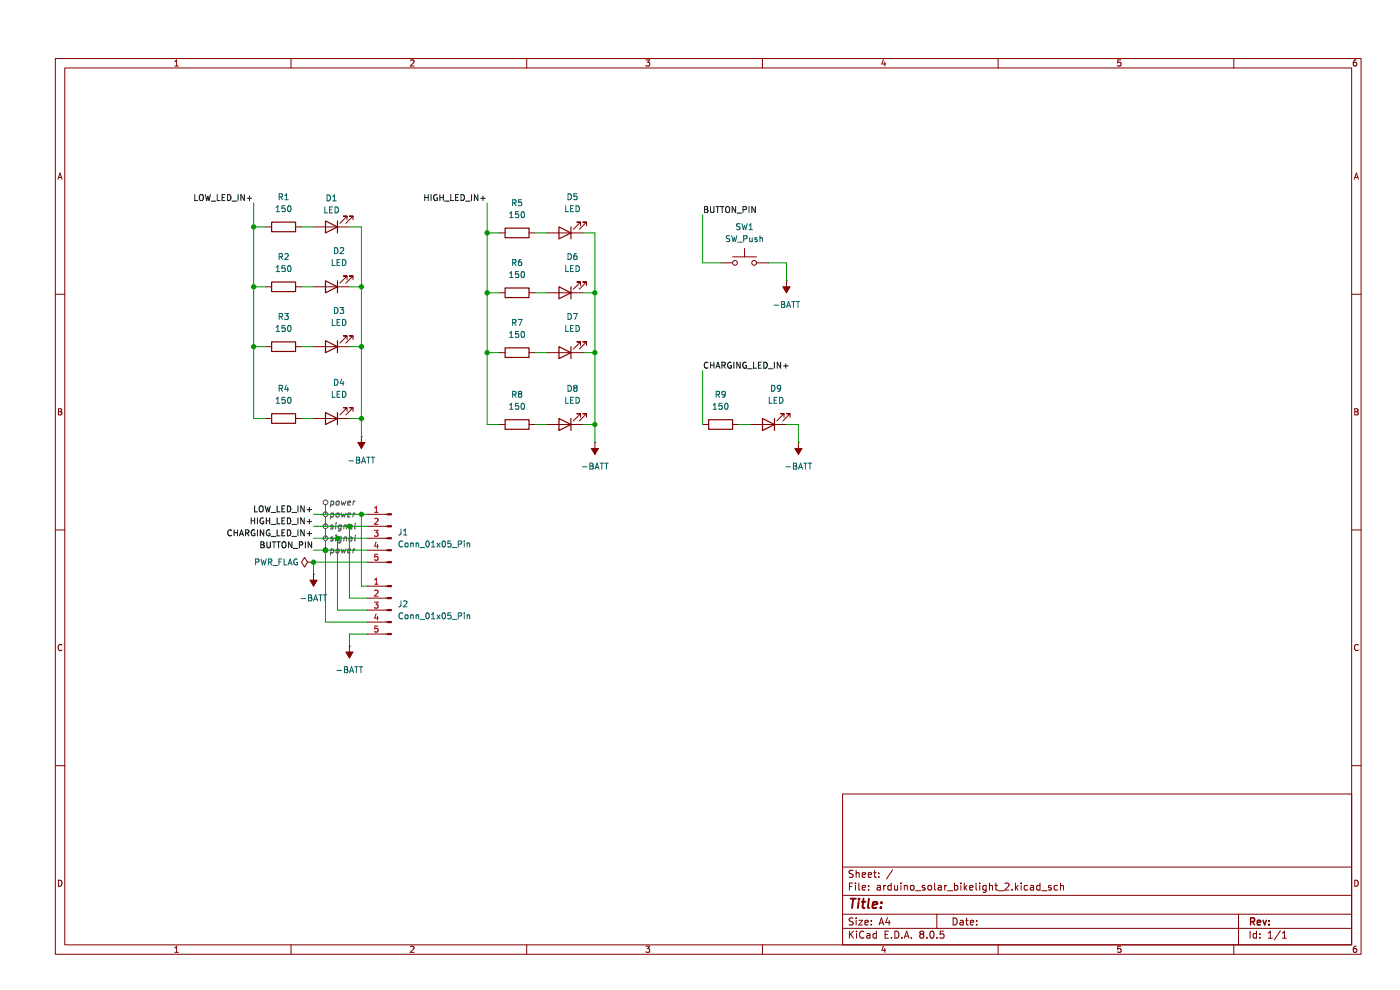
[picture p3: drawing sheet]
(kicad_sch
 (version 20231120)
 (generator "eeschema")
 (generator_version "8.0")
 (paper "A4")
 (lib_symbols
  (symbol "Connector:Conn_01x05_Pin"
   (pin_names
    (offset 1.016) hide) (exclude_from_sim no) (in_bom yes) (on_board yes)
   (property "Reference" "J" (at 0 7.62 0) (effects (font (size 1.27 1.27))))
   (property "Value" "Conn_01x05_Pin" (at 0 -7.62 0) (effects (font (size 1.27 1.27))))
   (property "Footprint" "" (at 0 0 0) (effects (font (size 1.27 1.27)) (hide yes)))
   (property "Datasheet" "~" (at 0 0 0) (effects (font (size 1.27 1.27)) (hide yes)))
   (property "Description" "Generic connector, single row, 01x05, script generated" (at 0 0 0) (effects (font (size 1.27 1.27)) (hide yes)))
   (property "ki_locked" "" (at 0 0 0) (effects (font (size 1.27 1.27))))
   (symbol "Conn_01x05_Pin_1_1"
    (polyline (pts (xy 1.27 -5.08) (xy 0.8636 -5.08)) (stroke (width 0.1524) (type default)) (fill (type none)))
    (polyline (pts (xy 1.27 -2.54) (xy 0.8636 -2.54)) (stroke (width 0.1524) (type default)) (fill (type none)))
    (polyline (pts (xy 1.27 0) (xy 0.8636 0)) (stroke (width 0.1524) (type default)) (fill (type none)))
    (polyline (pts (xy 1.27 2.54) (xy 0.8636 2.54)) (stroke (width 0.1524) (type default)) (fill (type none)))
    (polyline (pts (xy 1.27 5.08) (xy 0.8636 5.08)) (stroke (width 0.1524) (type default)) (fill (type none)))
    (rectangle (start 0.8636 -4.953) (end 0 -5.207) (stroke (width 0.1524) (type default)) (fill (type outline)))
    (rectangle (start 0.8636 -2.413) (end 0 -2.667) (stroke (width 0.1524) (type default)) (fill (type outline)))
    (rectangle (start 0.8636 0.127) (end 0 -0.127) (stroke (width 0.1524) (type default)) (fill (type outline)))
    (rectangle (start 0.8636 2.667) (end 0 2.413) (stroke (width 0.1524) (type default)) (fill (type outline)))
    (rectangle (start 0.8636 5.207) (end 0 4.953) (stroke (width 0.1524) (type default)) (fill (type outline)))
    (pin passive line (at 5.08 5.08 180) (length 3.81) (name "Pin_1" (effects (font (size 1.27 1.27)))) (number "1" (effects (font (size 1.27 1.27)))))
    (pin passive line (at 5.08 2.54 180) (length 3.81) (name "Pin_2" (effects (font (size 1.27 1.27)))) (number "2" (effects (font (size 1.27 1.27)))))
    (pin passive line (at 5.08 0 180) (length 3.81) (name "Pin_3" (effects (font (size 1.27 1.27)))) (number "3" (effects (font (size 1.27 1.27)))))
    (pin passive line (at 5.08 -2.54 180) (length 3.81) (name "Pin_4" (effects (font (size 1.27 1.27)))) (number "4" (effects (font (size 1.27 1.27)))))
    (pin passive line (at 5.08 -5.08 180) (length 3.81) (name "Pin_5" (effects (font (size 1.27 1.27)))) (number "5" (effects (font (size 1.27 1.27)))))))
  (symbol "Device:LED"
   (pin_numbers hide)
   (pin_names
    (offset 1.016) hide) (exclude_from_sim no) (in_bom yes) (on_board yes)
   (property "Reference" "D" (at 0 2.54 0) (effects (font (size 1.27 1.27))))
   (property "Value" "LED" (at 0 -2.54 0) (effects (font (size 1.27 1.27))))
   (property "Footprint" "" (at 0 0 0) (effects (font (size 1.27 1.27)) (hide yes)))
   (property "Datasheet" "~" (at 0 0 0) (effects (font (size 1.27 1.27)) (hide yes)))
   (property "Description" "Light emitting diode" (at 0 0 0) (effects (font (size 1.27 1.27)) (hide yes)))
   (symbol "LED_0_1"
    (polyline (pts (xy -1.27 -1.27) (xy -1.27 1.27)) (stroke (width 0.254) (type default)) (fill (type none)))
    (polyline (pts (xy -1.27 0) (xy 1.27 0)) (stroke (width 0) (type default)) (fill (type none)))
    (polyline (pts (xy 1.27 -1.27) (xy 1.27 1.27) (xy -1.27 0) (xy 1.27 -1.27)) (stroke (width 0.254) (type default)) (fill (type none)))
    (polyline (pts (xy -3.048 -0.762) (xy -4.572 -2.286) (xy -3.81 -2.286) (xy -4.572 -2.286) (xy -4.572 -1.524)) (stroke (width 0) (type default)) (fill (type none)))
    (polyline (pts (xy -1.778 -0.762) (xy -3.302 -2.286) (xy -2.54 -2.286) (xy -3.302 -2.286) (xy -3.302 -1.524)) (stroke (width 0) (type default)) (fill (type none))))
   (symbol "LED_1_1"
    (pin passive line (at -3.81 0 0) (length 2.54) (name "K" (effects (font (size 1.27 1.27)))) (number "1" (effects (font (size 1.27 1.27)))))
    (pin passive line (at 3.81 0 180) (length 2.54) (name "A" (effects (font (size 1.27 1.27)))) (number "2" (effects (font (size 1.27 1.27)))))))
  (symbol "Device:R"
   (pin_numbers hide)
   (pin_names
    (offset 0)) (exclude_from_sim no) (in_bom yes) (on_board yes)
   (property "Reference" "R" (at 2.032 0 90) (effects (font (size 1.27 1.27))))
   (property "Value" "R" (at 0 0 90) (effects (font (size 1.27 1.27))))
   (property "Footprint" "" (at -1.778 0 90) (effects (font (size 1.27 1.27)) (hide yes)))
   (property "Datasheet" "~" (at 0 0 0) (effects (font (size 1.27 1.27)) (hide yes)))
   (property "Description" "Resistor" (at 0 0 0) (effects (font (size 1.27 1.27)) (hide yes)))
   (symbol "R_0_1"
    (rectangle (start -1.016 -2.54) (end 1.016 2.54) (stroke (width 0.254) (type default)) (fill (type none))))
   (symbol "R_1_1"
    (pin passive line (at 0 3.81 270) (length 1.27) (name "~" (effects (font (size 1.27 1.27)))) (number "1" (effects (font (size 1.27 1.27)))))
    (pin passive line (at 0 -3.81 90) (length 1.27) (name "~" (effects (font (size 1.27 1.27)))) (number "2" (effects (font (size 1.27 1.27)))))))
  (symbol "Switch:SW_Push"
   (pin_numbers hide)
   (pin_names
    (offset 1.016) hide) (exclude_from_sim no) (in_bom yes) (on_board yes)
   (property "Reference" "SW" (at 1.27 2.54 0) (effects (font (size 1.27 1.27)) (justify left)))
   (property "Value" "SW_Push" (at 0 -1.524 0) (effects (font (size 1.27 1.27))))
   (property "Footprint" "" (at 0 5.08 0) (effects (font (size 1.27 1.27)) (hide yes)))
   (property "Datasheet" "~" (at 0 5.08 0) (effects (font (size 1.27 1.27)) (hide yes)))
   (property "Description" "Push button switch, generic, two pins" (at 0 0 0) (effects (font (size 1.27 1.27)) (hide yes)))
   (symbol "SW_Push_0_1"
    (circle (center -2.032 0) (radius 0.508) (stroke (width 0) (type default)) (fill (type none)))
    (polyline (pts (xy 0 1.27) (xy 0 3.048)) (stroke (width 0) (type default)) (fill (type none)))
    (polyline (pts (xy 2.54 1.27) (xy -2.54 1.27)) (stroke (width 0) (type default)) (fill (type none)))
    (circle (center 2.032 0) (radius 0.508) (stroke (width 0) (type default)) (fill (type none)))
    (pin passive line (at -5.08 0 0) (length 2.54) (name "1" (effects (font (size 1.27 1.27)))) (number "1" (effects (font (size 1.27 1.27)))))
    (pin passive line (at 5.08 0 180) (length 2.54) (name "2" (effects (font (size 1.27 1.27)))) (number "2" (effects (font (size 1.27 1.27)))))))
  (symbol "power:-BATT"
   (power)
   (pin_numbers hide)
   (pin_names
    (offset 0) hide) (exclude_from_sim no) (in_bom yes) (on_board yes)
   (property "Reference" "#PWR" (at 0 -3.81 0) (effects (font (size 1.27 1.27)) (hide yes)))
   (property "Value" "-BATT" (at 0 3.556 0) (effects (font (size 1.27 1.27))))
   (property "Footprint" "" (at 0 0 0) (effects (font (size 1.27 1.27)) (hide yes)))
   (property "Datasheet" "" (at 0 0 0) (effects (font (size 1.27 1.27)) (hide yes)))
   (property "Description" "Power symbol creates a global label with name \"-BATT\"" (at 0 0 0) (effects (font (size 1.27 1.27)) (hide yes)))
   (symbol "-BATT_0_1"
    (polyline (pts (xy 0 0) (xy 0 2.54)) (stroke (width 0) (type default)) (fill (type none)))
    (polyline (pts (xy 0.762 1.27) (xy -0.762 1.27) (xy 0 2.54) (xy 0.762 1.27)) (stroke (width 0) (type default)) (fill (type outline))))
   (symbol "-BATT_1_1"
    (pin power_in line (at 0 0 90) (length 0) (name "~" (effects (font (size 1.27 1.27)))) (number "1" (effects (font (size 1.27 1.27)))))))
  (symbol "power:PWR_FLAG"
   (power)
   (pin_numbers hide)
   (pin_names
    (offset 0) hide) (exclude_from_sim no) (in_bom yes) (on_board yes)
   (property "Reference" "#FLG" (at 0 1.905 0) (effects (font (size 1.27 1.27)) (hide yes)))
   (property "Value" "PWR_FLAG" (at 0 3.81 0) (effects (font (size 1.27 1.27))))
   (property "Footprint" "" (at 0 0 0) (effects (font (size 1.27 1.27)) (hide yes)))
   (property "Datasheet" "~" (at 0 0 0) (effects (font (size 1.27 1.27)) (hide yes)))
   (property "Description" "Special symbol for telling ERC where power comes from" (at 0 0 0) (effects (font (size 1.27 1.27)) (hide yes)))
   (symbol "PWR_FLAG_0_0"
    (pin power_out line (at 0 0 90) (length 0) (name "~" (effects (font (size 1.27 1.27)))) (number "1" (effects (font (size 1.27 1.27))))))
   (symbol "PWR_FLAG_0_1"
    (polyline (pts (xy 0 0) (xy 0 1.27) (xy -1.016 1.905) (xy 0 2.54) (xy 1.016 1.905) (xy 0 1.27)) (stroke (width 0) (type default)) (fill (type none))))))
 (junction
  (at 74.93 71.12)
  (diameter 0)
  (color 0 0 0 0))
 (junction
  (at 124.46 87.63)
  (diameter 0)
  (color 0 0 0 0))
 (junction
  (at 67.31 114.3)
  (diameter 0)
  (color 0 0 0 0))
 (junction
  (at 101.6 59.69)
  (diameter 0)
  (color 0 0 0 0))
 (junction
  (at 69.85 111.76)
  (diameter 0)
  (color 0 0 0 0))
 (junction
  (at 64.77 116.84)
  (diameter 0)
  (color 0 0 0 0))
 (junction
  (at 52.07 45.72)
  (diameter 0)
  (color 0 0 0 0))
 (junction
  (at 124.46 72.39)
  (diameter 0)
  (color 0 0 0 0))
 (junction
  (at 72.39 109.22)
  (diameter 0)
  (color 0 0 0 0))
 (junction
  (at 74.93 58.42)
  (diameter 0)
  (color 0 0 0 0))
 (junction
  (at 124.46 59.69)
  (diameter 0)
  (color 0 0 0 0))
 (junction
  (at 52.07 58.42)
  (diameter 0)
  (color 0 0 0 0))
 (junction
  (at 74.93 106.68)
  (diameter 0)
  (color 0 0 0 0))
 (junction
  (at 101.6 72.39)
  (diameter 0)
  (color 0 0 0 0))
 (junction
  (at 74.93 86.36)
  (diameter 0)
  (color 0 0 0 0))
 (junction
  (at 52.07 71.12)
  (diameter 0)
  (color 0 0 0 0))
 (junction
  (at 101.6 46.99)
  (diameter 0)
  (color 0 0 0 0))
 (wire
  (pts (xy 54.61 86.36) (xy 52.07 86.36))
  (stroke (width 0) (type default)))
 (wire
  (pts (xy 64.77 116.84) (xy 76.2 116.84))
  (stroke (width 0) (type default)))
 (wire
  (pts (xy 121.92 46.99) (xy 124.46 46.99))
  (stroke (width 0) (type default)))
 (wire
  (pts (xy 74.93 106.68) (xy 74.93 121.92))
  (stroke (width 0) (type default)))
 (wire
  (pts (xy 72.39 109.22) (xy 76.2 109.22))
  (stroke (width 0) (type default)))
 (wire
  (pts (xy 54.61 71.12) (xy 52.07 71.12))
  (stroke (width 0) (type default)))
 (wire
  (pts (xy 76.2 132.08) (xy 72.39 132.08))
  (stroke (width 0) (type default)))
 (wire
  (pts (xy 74.93 71.12) (xy 74.93 58.42))
  (stroke (width 0) (type default)))
 (wire
  (pts (xy 74.93 86.36) (xy 74.93 71.12))
  (stroke (width 0) (type default)))
 (wire
  (pts (xy 165.1 53.34) (xy 165.1 57.15))
  (stroke (width 0) (type default)))
 (wire
  (pts (xy 76.2 124.46) (xy 72.39 124.46))
  (stroke (width 0) (type default)))
 (wire
  (pts (xy 72.39 71.12) (xy 74.93 71.12))
  (stroke (width 0) (type default)))
 (wire
  (pts (xy 64.77 111.76) (xy 69.85 111.76))
  (stroke (width 0) (type default)))
 (wire
  (pts (xy 52.07 58.42) (xy 52.07 71.12))
  (stroke (width 0) (type default)))
 (wire
  (pts (xy 101.6 40.64) (xy 101.6 46.99))
  (stroke (width 0) (type default)))
 (wire
  (pts (xy 52.07 45.72) (xy 54.61 45.72))
  (stroke (width 0) (type default)))
 (wire
  (pts (xy 72.39 86.36) (xy 74.93 86.36))
  (stroke (width 0) (type default)))
 (wire
  (pts (xy 121.92 87.63) (xy 124.46 87.63))
  (stroke (width 0) (type default)))
 (wire
  (pts (xy 52.07 40.64) (xy 52.07 45.72))
  (stroke (width 0) (type default)))
 (wire
  (pts (xy 124.46 46.99) (xy 124.46 59.69))
  (stroke (width 0) (type default)))
 (wire
  (pts (xy 101.6 72.39) (xy 101.6 59.69))
  (stroke (width 0) (type default)))
 (wire
  (pts (xy 64.77 116.84) (xy 64.77 119.38))
  (stroke (width 0) (type default)))
 (wire
  (pts (xy 64.77 106.68) (xy 74.93 106.68))
  (stroke (width 0) (type default)))
 (wire
  (pts (xy 76.2 127) (xy 69.85 127))
  (stroke (width 0) (type default)))
 (wire
  (pts (xy 124.46 91.44) (xy 124.46 87.63))
  (stroke (width 0) (type default)))
 (wire
  (pts (xy 64.77 109.22) (xy 72.39 109.22))
  (stroke (width 0) (type default)))
 (wire
  (pts (xy 124.46 72.39) (xy 124.46 59.69))
  (stroke (width 0) (type default)))
 (wire
  (pts (xy 67.31 114.3) (xy 67.31 129.54))
  (stroke (width 0) (type default)))
 (wire
  (pts (xy 154.94 87.63) (xy 157.48 87.63))
  (stroke (width 0) (type default)))
 (wire
  (pts (xy 111.76 46.99) (xy 114.3 46.99))
  (stroke (width 0) (type default)))
 (wire
  (pts (xy 69.85 111.76) (xy 69.85 127))
  (stroke (width 0) (type default)))
 (wire
  (pts (xy 104.14 72.39) (xy 101.6 72.39))
  (stroke (width 0) (type default)))
 (wire
  (pts (xy 111.76 59.69) (xy 114.3 59.69))
  (stroke (width 0) (type default)))
 (wire
  (pts (xy 147.32 43.18) (xy 147.32 53.34))
  (stroke (width 0) (type default)))
 (wire
  (pts (xy 67.31 114.3) (xy 76.2 114.3))
  (stroke (width 0) (type default)))
 (wire
  (pts (xy 72.39 109.22) (xy 72.39 124.46))
  (stroke (width 0) (type default)))
 (wire
  (pts (xy 52.07 45.72) (xy 52.07 58.42))
  (stroke (width 0) (type default)))
 (wire
  (pts (xy 62.23 45.72) (xy 64.77 45.72))
  (stroke (width 0) (type default)))
 (wire
  (pts (xy 76.2 129.54) (xy 67.31 129.54))
  (stroke (width 0) (type default)))
 (wire
  (pts (xy 72.39 45.72) (xy 74.93 45.72))
  (stroke (width 0) (type default)))
 (wire
  (pts (xy 147.32 76.2) (xy 147.32 87.63))
  (stroke (width 0) (type default)))
 (wire
  (pts (xy 52.07 71.12) (xy 52.07 86.36))
  (stroke (width 0) (type default)))
 (wire
  (pts (xy 147.32 53.34) (xy 151.13 53.34))
  (stroke (width 0) (type default)))
 (wire
  (pts (xy 101.6 46.99) (xy 101.6 59.69))
  (stroke (width 0) (type default)))
 (wire
  (pts (xy 101.6 87.63) (xy 101.6 72.39))
  (stroke (width 0) (type default)))
 (wire
  (pts (xy 62.23 86.36) (xy 64.77 86.36))
  (stroke (width 0) (type default)))
 (wire
  (pts (xy 62.23 58.42) (xy 64.77 58.42))
  (stroke (width 0) (type default)))
 (wire
  (pts (xy 121.92 72.39) (xy 124.46 72.39))
  (stroke (width 0) (type default)))
 (wire
  (pts (xy 101.6 59.69) (xy 104.14 59.69))
  (stroke (width 0) (type default)))
 (wire
  (pts (xy 167.64 87.63) (xy 165.1 87.63))
  (stroke (width 0) (type default)))
 (wire
  (pts (xy 74.93 45.72) (xy 74.93 58.42))
  (stroke (width 0) (type default)))
 (wire
  (pts (xy 104.14 46.99) (xy 101.6 46.99))
  (stroke (width 0) (type default)))
 (wire
  (pts (xy 124.46 87.63) (xy 124.46 72.39))
  (stroke (width 0) (type default)))
 (wire
  (pts (xy 69.85 111.76) (xy 76.2 111.76))
  (stroke (width 0) (type default)))
 (wire
  (pts (xy 52.07 58.42) (xy 54.61 58.42))
  (stroke (width 0) (type default)))
 (wire
  (pts (xy 74.93 106.68) (xy 76.2 106.68))
  (stroke (width 0) (type default)))
 (wire
  (pts (xy 74.93 90.17) (xy 74.93 86.36))
  (stroke (width 0) (type default)))
 (wire
  (pts (xy 167.64 91.44) (xy 167.64 87.63))
  (stroke (width 0) (type default)))
 (wire
  (pts (xy 121.92 59.69) (xy 124.46 59.69))
  (stroke (width 0) (type default)))
 (wire
  (pts (xy 111.76 87.63) (xy 114.3 87.63))
  (stroke (width 0) (type default)))
 (wire
  (pts (xy 62.23 71.12) (xy 64.77 71.12))
  (stroke (width 0) (type default)))
 (wire
  (pts (xy 72.39 132.08) (xy 72.39 134.62))
  (stroke (width 0) (type default)))
 (wire
  (pts (xy 74.93 58.42) (xy 72.39 58.42))
  (stroke (width 0) (type default)))
 (wire
  (pts (xy 161.29 53.34) (xy 165.1 53.34))
  (stroke (width 0) (type default)))
 (wire
  (pts (xy 104.14 87.63) (xy 101.6 87.63))
  (stroke (width 0) (type default)))
 (wire
  (pts (xy 64.77 114.3) (xy 67.31 114.3))
  (stroke (width 0) (type default)))
 (wire
  (pts (xy 111.76 72.39) (xy 114.3 72.39))
  (stroke (width 0) (type default)))
 (wire
  (pts (xy 76.2 121.92) (xy 74.93 121.92))
  (stroke (width 0) (type default)))
 (label "HIGH_LED_IN+"
  (at 64.77 109.22 180)
  (fields_autoplaced yes)
  (effects (font (size 1.27 1.27)) (justify right bottom)))
 (label "CHARGING_LED_IN+"
  (at 147.32 76.2 0)
  (fields_autoplaced yes)
  (effects (font (size 1.27 1.27)) (justify left bottom)))
 (label "HIGH_LED_IN+"
  (at 101.6 40.64 180)
  (fields_autoplaced yes)
  (effects (font (size 1.27 1.27)) (justify right bottom)))
 (label "LOW_LED_IN+"
  (at 64.77 106.68 180)
  (fields_autoplaced yes)
  (effects (font (size 1.27 1.27)) (justify right bottom)))
 (label "CHARGING_LED_IN+"
  (at 64.77 111.76 180)
  (fields_autoplaced yes)
  (effects (font (size 1.27 1.27)) (justify right bottom)))
 (label "BUTTON_PIN"
  (at 147.32 43.18 0)
  (fields_autoplaced yes)
  (effects (font (size 1.27 1.27)) (justify left bottom)))
 (label "LOW_LED_IN+"
  (at 52.07 40.64 180)
  (fields_autoplaced yes)
  (effects (font (size 1.27 1.27)) (justify right bottom)))
 (label "BUTTON_PIN"
  (at 64.77 114.3 180)
  (fields_autoplaced yes)
  (effects (font (size 1.27 1.27)) (justify right bottom)))
 (netclass_flag ""
  (length 2.54)
  (shape round)
  (at 67.31 114.3 0)
  (fields_autoplaced yes)
  (effects (font (size 1.27 1.27)) (justify left bottom))
  (property "Netclass" "signal" (at 68.0085 111.76 0) (effects (font (size 1.27 1.27)
    (italic yes)) (justify left))))
 (netclass_flag ""
  (length 2.54)
  (shape round)
  (at 67.31 111.76 0)
  (fields_autoplaced yes)
  (effects (font (size 1.27 1.27)) (justify left bottom))
  (property "Netclass" "signal" (at 68.0085 109.22 0) (effects (font (size 1.27 1.27)
    (italic yes)) (justify left))))
 (netclass_flag ""
  (length 2.54)
  (shape round)
  (at 67.31 106.68 0)
  (fields_autoplaced yes)
  (effects (font (size 1.27 1.27)) (justify left bottom))
  (property "Netclass" "power" (at 68.0085 104.14 0) (effects (font (size 1.27 1.27)
    (italic yes)) (justify left))))
 (netclass_flag ""
  (length 2.54)
  (shape round)
  (at 67.31 109.22 0)
  (fields_autoplaced yes)
  (effects (font (size 1.27 1.27)) (justify left bottom))
  (property "Netclass" "power" (at 68.0085 106.68 0) (effects (font (size 1.27 1.27)
    (italic yes)) (justify left))))
 (netclass_flag ""
  (length 2.54)
  (shape round)
  (at 67.31 116.84 0)
  (fields_autoplaced yes)
  (effects (font (size 1.27 1.27)) (justify left bottom))
  (property "Netclass" "power" (at 68.0085 114.3 0) (effects (font (size 1.27 1.27)
    (italic yes)) (justify left))))
 (symbol
  (lib_id "power:-BATT")
  (at 124.46 91.44 180)
  (unit 1)
  (exclude_from_sim no)
  (in_bom yes)
  (on_board yes)
  (dnp no)
  (fields_autoplaced yes)
  (property "Reference" "#PWR05" (at 124.46 87.63 0) (effects (font (size 1.27 1.27)) (hide yes)))
  (property "Value" "-BATT" (at 124.46 96.52 0) (effects (font (size 1.27 1.27))))
  (property "Footprint" "" (at 124.46 91.44 0) (effects (font (size 1.27 1.27)) (hide yes)))
  (property "Datasheet" "" (at 124.46 91.44 0) (effects (font (size 1.27 1.27)) (hide yes)))
  (property "Description" "Power symbol creates a global label with name \"-BATT\"" (at 124.46 91.44 0) (effects (font (size 1.27 1.27)) (hide yes)))
  (pin "1"))
 (symbol
  (lib_id "Device:LED")
  (at 68.58 71.12 180)
  (unit 1)
  (exclude_from_sim no)
  (in_bom yes)
  (on_board yes)
  (dnp no)
  (fields_autoplaced yes)
  (property "Reference" "D3" (at 70.1675 63.5 0) (effects (font (size 1.27 1.27))))
  (property "Value" "LED" (at 70.1675 66.04 0) (effects (font (size 1.27 1.27))))
  (property "Footprint" "LED_THT:LED_D5.0mm" (at 68.58 71.12 0) (effects (font (size 1.27 1.27)) (hide yes)))
  (property "Datasheet" "~" (at 68.58 71.12 0) (effects (font (size 1.27 1.27)) (hide yes)))
  (property "Description" "Light emitting diode" (at 68.58 71.12 0) (effects (font (size 1.27 1.27)) (hide yes)))
  (pin "1")
  (pin "2"))
 (symbol
  (lib_id "Device:R")
  (at 151.13 87.63 90)
  (unit 1)
  (exclude_from_sim no)
  (in_bom yes)
  (on_board yes)
  (dnp no)
  (fields_autoplaced yes)
  (property "Reference" "R9" (at 151.13 81.28 90) (effects (font (size 1.27 1.27))))
  (property "Value" "150" (at 151.13 83.82 90) (effects (font (size 1.27 1.27))))
  (property "Footprint" "Resistor_THT:R_Axial_DIN0207_L6.3mm_D2.5mm_P10.16mm_Horizontal" (at 151.13 89.408 90) (effects (font (size 1.27 1.27)) (hide yes)))
  (property "Datasheet" "~" (at 151.13 87.63 0) (effects (font (size 1.27 1.27)) (hide yes)))
  (property "Description" "Resistor" (at 151.13 87.63 0) (effects (font (size 1.27 1.27)) (hide yes)))
  (pin "2")
  (pin "1"))
 (symbol
  (lib_id "power:-BATT")
  (at 165.1 57.15 180)
  (unit 1)
  (exclude_from_sim no)
  (in_bom yes)
  (on_board yes)
  (dnp no)
  (fields_autoplaced yes)
  (property "Reference" "#PWR01" (at 165.1 53.34 0) (effects (font (size 1.27 1.27)) (hide yes)))
  (property "Value" "-BATT" (at 165.1 62.23 0) (effects (font (size 1.27 1.27))))
  (property "Footprint" "" (at 165.1 57.15 0) (effects (font (size 1.27 1.27)) (hide yes)))
  (property "Datasheet" "" (at 165.1 57.15 0) (effects (font (size 1.27 1.27)) (hide yes)))
  (property "Description" "Power symbol creates a global label with name \"-BATT\"" (at 165.1 57.15 0) (effects (font (size 1.27 1.27)) (hide yes)))
  (pin "1"))
 (symbol
  (lib_id "Switch:SW_Push")
  (at 156.21 53.34 0)
  (unit 1)
  (exclude_from_sim no)
  (in_bom yes)
  (on_board yes)
  (dnp no)
  (fields_autoplaced yes)
  (property "Reference" "SW1" (at 156.21 45.72 0) (effects (font (size 1.27 1.27))))
  (property "Value" "SW_Push" (at 156.21 48.26 0) (effects (font (size 1.27 1.27))))
  (property "Footprint" "Button_Switch_THT:SW_SPST_Omron_B3F-40xx" (at 156.21 48.26 0) (effects (font (size 1.27 1.27)) (hide yes)))
  (property "Datasheet" "~" (at 156.21 48.26 0) (effects (font (size 1.27 1.27)) (hide yes)))
  (property "Description" "Push button switch, generic, two pins" (at 156.21 53.34 0) (effects (font (size 1.27 1.27)) (hide yes)))
  (pin "2")
  (pin "1"))
 (symbol
  (lib_id "power:-BATT")
  (at 167.64 91.44 180)
  (unit 1)
  (exclude_from_sim no)
  (in_bom yes)
  (on_board yes)
  (dnp no)
  (fields_autoplaced yes)
  (property "Reference" "#PWR02" (at 167.64 87.63 0) (effects (font (size 1.27 1.27)) (hide yes)))
  (property "Value" "-BATT" (at 167.64 96.52 0) (effects (font (size 1.27 1.27))))
  (property "Footprint" "" (at 167.64 91.44 0) (effects (font (size 1.27 1.27)) (hide yes)))
  (property "Datasheet" "" (at 167.64 91.44 0) (effects (font (size 1.27 1.27)) (hide yes)))
  (property "Description" "Power symbol creates a global label with name \"-BATT\"" (at 167.64 91.44 0) (effects (font (size 1.27 1.27)) (hide yes)))
  (pin "1"))
 (symbol
  (lib_id "power:-BATT")
  (at 74.93 90.17 180)
  (unit 1)
  (exclude_from_sim no)
  (in_bom yes)
  (on_board yes)
  (dnp no)
  (fields_autoplaced yes)
  (property "Reference" "#PWR06" (at 74.93 86.36 0) (effects (font (size 1.27 1.27)) (hide yes)))
  (property "Value" "-BATT" (at 74.93 95.25 0) (effects (font (size 1.27 1.27))))
  (property "Footprint" "" (at 74.93 90.17 0) (effects (font (size 1.27 1.27)) (hide yes)))
  (property "Datasheet" "" (at 74.93 90.17 0) (effects (font (size 1.27 1.27)) (hide yes)))
  (property "Description" "Power symbol creates a global label with name \"-BATT\"" (at 74.93 90.17 0) (effects (font (size 1.27 1.27)) (hide yes)))
  (pin "1"))
 (symbol
  (lib_id "Connector:Conn_01x05_Pin")
  (at 81.28 127 0)
  (mirror y)
  (unit 1)
  (exclude_from_sim no)
  (in_bom yes)
  (on_board yes)
  (dnp no)
  (fields_autoplaced yes)
  (property "Reference" "J2" (at 82.55 125.7299 0) (effects (font (size 1.27 1.27)) (justify right)))
  (property "Value" "Conn_01x05_Pin" (at 82.55 128.2699 0) (effects (font (size 1.27 1.27)) (justify right)))
  (property "Footprint" "Connector_PinSocket_2.54mm:PinSocket_1x05_P2.54mm_Vertical" (at 81.28 127 0) (effects (font (size 1.27 1.27)) (hide yes)))
  (property "Datasheet" "~" (at 81.28 127 0) (effects (font (size 1.27 1.27)) (hide yes)))
  (property "Description" "Generic connector, single row, 01x05, script generated" (at 81.28 127 0) (effects (font (size 1.27 1.27)) (hide yes)))
  (pin "4")
  (pin "1")
  (pin "3")
  (pin "2")
  (pin "5"))
 (symbol
  (lib_id "Device:R")
  (at 107.95 87.63 90)
  (unit 1)
  (exclude_from_sim no)
  (in_bom yes)
  (on_board yes)
  (dnp no)
  (fields_autoplaced yes)
  (property "Reference" "R8" (at 107.95 81.28 90) (effects (font (size 1.27 1.27))))
  (property "Value" "150" (at 107.95 83.82 90) (effects (font (size 1.27 1.27))))
  (property "Footprint" "Resistor_THT:R_Axial_DIN0207_L6.3mm_D2.5mm_P10.16mm_Horizontal" (at 107.95 89.408 90) (effects (font (size 1.27 1.27)) (hide yes)))
  (property "Datasheet" "~" (at 107.95 87.63 0) (effects (font (size 1.27 1.27)) (hide yes)))
  (property "Description" "Resistor" (at 107.95 87.63 0) (effects (font (size 1.27 1.27)) (hide yes)))
  (pin "2")
  (pin "1"))
 (symbol
  (lib_id "Device:LED")
  (at 68.58 58.42 180)
  (unit 1)
  (exclude_from_sim no)
  (in_bom yes)
  (on_board yes)
  (dnp no)
  (fields_autoplaced yes)
  (property "Reference" "D2" (at 70.1675 50.8 0) (effects (font (size 1.27 1.27))))
  (property "Value" "LED" (at 70.1675 53.34 0) (effects (font (size 1.27 1.27))))
  (property "Footprint" "LED_THT:LED_D5.0mm" (at 68.58 58.42 0) (effects (font (size 1.27 1.27)) (hide yes)))
  (property "Datasheet" "~" (at 68.58 58.42 0) (effects (font (size 1.27 1.27)) (hide yes)))
  (property "Description" "Light emitting diode" (at 68.58 58.42 0) (effects (font (size 1.27 1.27)) (hide yes)))
  (pin "1")
  (pin "2"))
 (symbol
  (lib_id "Device:LED")
  (at 68.58 86.36 180)
  (unit 1)
  (exclude_from_sim no)
  (in_bom yes)
  (on_board yes)
  (dnp no)
  (fields_autoplaced yes)
  (property "Reference" "D4" (at 70.1675 78.74 0) (effects (font (size 1.27 1.27))))
  (property "Value" "LED" (at 70.1675 81.28 0) (effects (font (size 1.27 1.27))))
  (property "Footprint" "LED_THT:LED_D5.0mm" (at 68.58 86.36 0) (effects (font (size 1.27 1.27)) (hide yes)))
  (property "Datasheet" "~" (at 68.58 86.36 0) (effects (font (size 1.27 1.27)) (hide yes)))
  (property "Description" "Light emitting diode" (at 68.58 86.36 0) (effects (font (size 1.27 1.27)) (hide yes)))
  (pin "1")
  (pin "2"))
 (symbol
  (lib_id "Device:R")
  (at 58.42 45.72 90)
  (unit 1)
  (exclude_from_sim no)
  (in_bom yes)
  (on_board yes)
  (dnp no)
  (fields_autoplaced yes)
  (property "Reference" "R1" (at 58.42 39.37 90) (effects (font (size 1.27 1.27))))
  (property "Value" "150" (at 58.42 41.91 90) (effects (font (size 1.27 1.27))))
  (property "Footprint" "Resistor_THT:R_Axial_DIN0207_L6.3mm_D2.5mm_P10.16mm_Horizontal" (at 58.42 47.498 90) (effects (font (size 1.27 1.27)) (hide yes)))
  (property "Datasheet" "~" (at 58.42 45.72 0) (effects (font (size 1.27 1.27)) (hide yes)))
  (property "Description" "Resistor" (at 58.42 45.72 0) (effects (font (size 1.27 1.27)) (hide yes)))
  (pin "2")
  (pin "1"))
 (symbol
  (lib_id "Device:LED")
  (at 68.58 45.72 180)
  (unit 1)
  (exclude_from_sim no)
  (in_bom yes)
  (on_board yes)
  (dnp no)
  (property "Reference" "D1" (at 68.58 39.624 0) (effects (font (size 1.27 1.27))))
  (property "Value" "LED" (at 68.58 42.164 0) (effects (font (size 1.27 1.27))))
  (property "Footprint" "LED_THT:LED_D5.0mm" (at 68.58 45.72 0) (effects (font (size 1.27 1.27)) (hide yes)))
  (property "Datasheet" "~" (at 68.58 45.72 0) (effects (font (size 1.27 1.27)) (hide yes)))
  (property "Description" "Light emitting diode" (at 68.58 45.72 0) (effects (font (size 1.27 1.27)) (hide yes)))
  (pin "1")
  (pin "2"))
 (symbol
  (lib_id "Connector:Conn_01x05_Pin")
  (at 81.28 111.76 0)
  (mirror y)
  (unit 1)
  (exclude_from_sim no)
  (in_bom yes)
  (on_board yes)
  (dnp no)
  (fields_autoplaced yes)
  (property "Reference" "J1" (at 82.55 110.4899 0) (effects (font (size 1.27 1.27)) (justify right)))
  (property "Value" "Conn_01x05_Pin" (at 82.55 113.0299 0) (effects (font (size 1.27 1.27)) (justify right)))
  (property "Footprint" "Connector_PinSocket_2.54mm:PinSocket_1x05_P2.54mm_Vertical" (at 81.28 111.76 0) (effects (font (size 1.27 1.27)) (hide yes)))
  (property "Datasheet" "~" (at 81.28 111.76 0) (effects (font (size 1.27 1.27)) (hide yes)))
  (property "Description" "Generic connector, single row, 01x05, script generated" (at 81.28 111.76 0) (effects (font (size 1.27 1.27)) (hide yes)))
  (pin "4")
  (pin "1")
  (pin "3")
  (pin "2")
  (pin "5"))
 (symbol
  (lib_id "Device:LED")
  (at 118.11 46.99 180)
  (unit 1)
  (exclude_from_sim no)
  (in_bom yes)
  (on_board yes)
  (dnp no)
  (fields_autoplaced yes)
  (property "Reference" "D5" (at 119.6975 39.37 0) (effects (font (size 1.27 1.27))))
  (property "Value" "LED" (at 119.6975 41.91 0) (effects (font (size 1.27 1.27))))
  (property "Footprint" "LED_THT:LED_D5.0mm" (at 118.11 46.99 0) (effects (font (size 1.27 1.27)) (hide yes)))
  (property "Datasheet" "~" (at 118.11 46.99 0) (effects (font (size 1.27 1.27)) (hide yes)))
  (property "Description" "Light emitting diode" (at 118.11 46.99 0) (effects (font (size 1.27 1.27)) (hide yes)))
  (pin "1")
  (pin "2"))
 (symbol
  (lib_id "Device:R")
  (at 58.42 71.12 90)
  (unit 1)
  (exclude_from_sim no)
  (in_bom yes)
  (on_board yes)
  (dnp no)
  (fields_autoplaced yes)
  (property "Reference" "R3" (at 58.42 64.77 90) (effects (font (size 1.27 1.27))))
  (property "Value" "150" (at 58.42 67.31 90) (effects (font (size 1.27 1.27))))
  (property "Footprint" "Resistor_THT:R_Axial_DIN0207_L6.3mm_D2.5mm_P10.16mm_Horizontal" (at 58.42 72.898 90) (effects (font (size 1.27 1.27)) (hide yes)))
  (property "Datasheet" "~" (at 58.42 71.12 0) (effects (font (size 1.27 1.27)) (hide yes)))
  (property "Description" "Resistor" (at 58.42 71.12 0) (effects (font (size 1.27 1.27)) (hide yes)))
  (pin "2")
  (pin "1"))
 (symbol
  (lib_id "power:-BATT")
  (at 64.77 119.38 180)
  (unit 1)
  (exclude_from_sim no)
  (in_bom yes)
  (on_board yes)
  (dnp no)
  (fields_autoplaced yes)
  (property "Reference" "#PWR04" (at 64.77 115.57 0) (effects (font (size 1.27 1.27)) (hide yes)))
  (property "Value" "-BATT" (at 64.77 124.46 0) (effects (font (size 1.27 1.27))))
  (property "Footprint" "" (at 64.77 119.38 0) (effects (font (size 1.27 1.27)) (hide yes)))
  (property "Datasheet" "" (at 64.77 119.38 0) (effects (font (size 1.27 1.27)) (hide yes)))
  (property "Description" "Power symbol creates a global label with name \"-BATT\"" (at 64.77 119.38 0) (effects (font (size 1.27 1.27)) (hide yes)))
  (pin "1"))
 (symbol
  (lib_id "Device:LED")
  (at 118.11 87.63 180)
  (unit 1)
  (exclude_from_sim no)
  (in_bom yes)
  (on_board yes)
  (dnp no)
  (fields_autoplaced yes)
  (property "Reference" "D8" (at 119.6975 80.01 0) (effects (font (size 1.27 1.27))))
  (property "Value" "LED" (at 119.6975 82.55 0) (effects (font (size 1.27 1.27))))
  (property "Footprint" "LED_THT:LED_D5.0mm" (at 118.11 87.63 0) (effects (font (size 1.27 1.27)) (hide yes)))
  (property "Datasheet" "~" (at 118.11 87.63 0) (effects (font (size 1.27 1.27)) (hide yes)))
  (property "Description" "Light emitting diode" (at 118.11 87.63 0) (effects (font (size 1.27 1.27)) (hide yes)))
  (pin "1")
  (pin "2"))
 (symbol
  (lib_id "Device:R")
  (at 107.95 72.39 90)
  (unit 1)
  (exclude_from_sim no)
  (in_bom yes)
  (on_board yes)
  (dnp no)
  (fields_autoplaced yes)
  (property "Reference" "R7" (at 107.95 66.04 90) (effects (font (size 1.27 1.27))))
  (property "Value" "150" (at 107.95 68.58 90) (effects (font (size 1.27 1.27))))
  (property "Footprint" "Resistor_THT:R_Axial_DIN0207_L6.3mm_D2.5mm_P10.16mm_Horizontal" (at 107.95 74.168 90) (effects (font (size 1.27 1.27)) (hide yes)))
  (property "Datasheet" "~" (at 107.95 72.39 0) (effects (font (size 1.27 1.27)) (hide yes)))
  (property "Description" "Resistor" (at 107.95 72.39 0) (effects (font (size 1.27 1.27)) (hide yes)))
  (pin "2")
  (pin "1"))
 (symbol
  (lib_id "Device:LED")
  (at 118.11 72.39 180)
  (unit 1)
  (exclude_from_sim no)
  (in_bom yes)
  (on_board yes)
  (dnp no)
  (fields_autoplaced yes)
  (property "Reference" "D7" (at 119.6975 64.77 0) (effects (font (size 1.27 1.27))))
  (property "Value" "LED" (at 119.6975 67.31 0) (effects (font (size 1.27 1.27))))
  (property "Footprint" "LED_THT:LED_D5.0mm" (at 118.11 72.39 0) (effects (font (size 1.27 1.27)) (hide yes)))
  (property "Datasheet" "~" (at 118.11 72.39 0) (effects (font (size 1.27 1.27)) (hide yes)))
  (property "Description" "Light emitting diode" (at 118.11 72.39 0) (effects (font (size 1.27 1.27)) (hide yes)))
  (pin "1")
  (pin "2"))
 (symbol
  (lib_id "Device:R")
  (at 107.95 59.69 90)
  (unit 1)
  (exclude_from_sim no)
  (in_bom yes)
  (on_board yes)
  (dnp no)
  (fields_autoplaced yes)
  (property "Reference" "R6" (at 107.95 53.34 90) (effects (font (size 1.27 1.27))))
  (property "Value" "150" (at 107.95 55.88 90) (effects (font (size 1.27 1.27))))
  (property "Footprint" "Resistor_THT:R_Axial_DIN0207_L6.3mm_D2.5mm_P10.16mm_Horizontal" (at 107.95 61.468 90) (effects (font (size 1.27 1.27)) (hide yes)))
  (property "Datasheet" "~" (at 107.95 59.69 0) (effects (font (size 1.27 1.27)) (hide yes)))
  (property "Description" "Resistor" (at 107.95 59.69 0) (effects (font (size 1.27 1.27)) (hide yes)))
  (pin "2")
  (pin "1"))
 (symbol
  (lib_id "Device:R")
  (at 58.42 58.42 90)
  (unit 1)
  (exclude_from_sim no)
  (in_bom yes)
  (on_board yes)
  (dnp no)
  (fields_autoplaced yes)
  (property "Reference" "R2" (at 58.42 52.07 90) (effects (font (size 1.27 1.27))))
  (property "Value" "150" (at 58.42 54.61 90) (effects (font (size 1.27 1.27))))
  (property "Footprint" "Resistor_THT:R_Axial_DIN0207_L6.3mm_D2.5mm_P10.16mm_Horizontal" (at 58.42 60.198 90) (effects (font (size 1.27 1.27)) (hide yes)))
  (property "Datasheet" "~" (at 58.42 58.42 0) (effects (font (size 1.27 1.27)) (hide yes)))
  (property "Description" "Resistor" (at 58.42 58.42 0) (effects (font (size 1.27 1.27)) (hide yes)))
  (pin "2")
  (pin "1"))
 (symbol
  (lib_id "power:PWR_FLAG")
  (at 64.77 116.84 90)
  (unit 1)
  (exclude_from_sim no)
  (in_bom yes)
  (on_board yes)
  (dnp no)
  (property "Reference" "#FLG02" (at 62.865 116.84 0) (effects (font (size 1.27 1.27)) (hide yes)))
  (property "Value" "PWR_FLAG" (at 56.896 116.84 90) (effects (font (size 1.27 1.27))))
  (property "Footprint" "" (at 64.77 116.84 0) (effects (font (size 1.27 1.27)) (hide yes)))
  (property "Datasheet" "~" (at 64.77 116.84 0) (effects (font (size 1.27 1.27)) (hide yes)))
  (property "Description" "Special symbol for telling ERC where power comes from" (at 64.77 116.84 0) (effects (font (size 1.27 1.27)) (hide yes)))
  (pin "1"))
 (symbol
  (lib_id "power:-BATT")
  (at 72.39 134.62 180)
  (unit 1)
  (exclude_from_sim no)
  (in_bom yes)
  (on_board yes)
  (dnp no)
  (fields_autoplaced yes)
  (property "Reference" "#PWR03" (at 72.39 130.81 0) (effects (font (size 1.27 1.27)) (hide yes)))
  (property "Value" "-BATT" (at 72.39 139.7 0) (effects (font (size 1.27 1.27))))
  (property "Footprint" "" (at 72.39 134.62 0) (effects (font (size 1.27 1.27)) (hide yes)))
  (property "Datasheet" "" (at 72.39 134.62 0) (effects (font (size 1.27 1.27)) (hide yes)))
  (property "Description" "Power symbol creates a global label with name \"-BATT\"" (at 72.39 134.62 0) (effects (font (size 1.27 1.27)) (hide yes)))
  (pin "1"))
 (symbol
  (lib_id "Device:R")
  (at 58.42 86.36 90)
  (unit 1)
  (exclude_from_sim no)
  (in_bom yes)
  (on_board yes)
  (dnp no)
  (fields_autoplaced yes)
  (property "Reference" "R4" (at 58.42 80.01 90) (effects (font (size 1.27 1.27))))
  (property "Value" "150" (at 58.42 82.55 90) (effects (font (size 1.27 1.27))))
  (property "Footprint" "Resistor_THT:R_Axial_DIN0207_L6.3mm_D2.5mm_P10.16mm_Horizontal" (at 58.42 88.138 90) (effects (font (size 1.27 1.27)) (hide yes)))
  (property "Datasheet" "~" (at 58.42 86.36 0) (effects (font (size 1.27 1.27)) (hide yes)))
  (property "Description" "Resistor" (at 58.42 86.36 0) (effects (font (size 1.27 1.27)) (hide yes)))
  (pin "2")
  (pin "1"))
 (symbol
  (lib_id "Device:R")
  (at 107.95 46.99 90)
  (unit 1)
  (exclude_from_sim no)
  (in_bom yes)
  (on_board yes)
  (dnp no)
  (fields_autoplaced yes)
  (property "Reference" "R5" (at 107.95 40.64 90) (effects (font (size 1.27 1.27))))
  (property "Value" "150" (at 107.95 43.18 90) (effects (font (size 1.27 1.27))))
  (property "Footprint" "Resistor_THT:R_Axial_DIN0207_L6.3mm_D2.5mm_P10.16mm_Horizontal" (at 107.95 48.768 90) (effects (font (size 1.27 1.27)) (hide yes)))
  (property "Datasheet" "~" (at 107.95 46.99 0) (effects (font (size 1.27 1.27)) (hide yes)))
  (property "Description" "Resistor" (at 107.95 46.99 0) (effects (font (size 1.27 1.27)) (hide yes)))
  (pin "2")
  (pin "1"))
 (symbol
  (lib_id "Device:LED")
  (at 161.29 87.63 180)
  (unit 1)
  (exclude_from_sim no)
  (in_bom yes)
  (on_board yes)
  (dnp no)
  (fields_autoplaced yes)
  (property "Reference" "D9" (at 162.8775 80.01 0) (effects (font (size 1.27 1.27))))
  (property "Value" "LED" (at 162.8775 82.55 0) (effects (font (size 1.27 1.27))))
  (property "Footprint" "LED_THT:LED_D5.0mm" (at 161.29 87.63 0) (effects (font (size 1.27 1.27)) (hide yes)))
  (property "Datasheet" "~" (at 161.29 87.63 0) (effects (font (size 1.27 1.27)) (hide yes)))
  (property "Description" "Light emitting diode" (at 161.29 87.63 0) (effects (font (size 1.27 1.27)) (hide yes)))
  (pin "1")
  (pin "2"))
 (symbol
  (lib_id "Device:LED")
  (at 118.11 59.69 180)
  (unit 1)
  (exclude_from_sim no)
  (in_bom yes)
  (on_board yes)
  (dnp no)
  (fields_autoplaced yes)
  (property "Reference" "D6" (at 119.6975 52.07 0) (effects (font (size 1.27 1.27))))
  (property "Value" "LED" (at 119.6975 54.61 0) (effects (font (size 1.27 1.27))))
  (property "Footprint" "LED_THT:LED_D5.0mm" (at 118.11 59.69 0) (effects (font (size 1.27 1.27)) (hide yes)))
  (property "Datasheet" "~" (at 118.11 59.69 0) (effects (font (size 1.27 1.27)) (hide yes)))
  (property "Description" "Light emitting diode" (at 118.11 59.69 0) (effects (font (size 1.27 1.27)) (hide yes)))
  (pin "1")
  (pin "2"))
 (sheet_instances
  (path ""
   (page "1"))))
